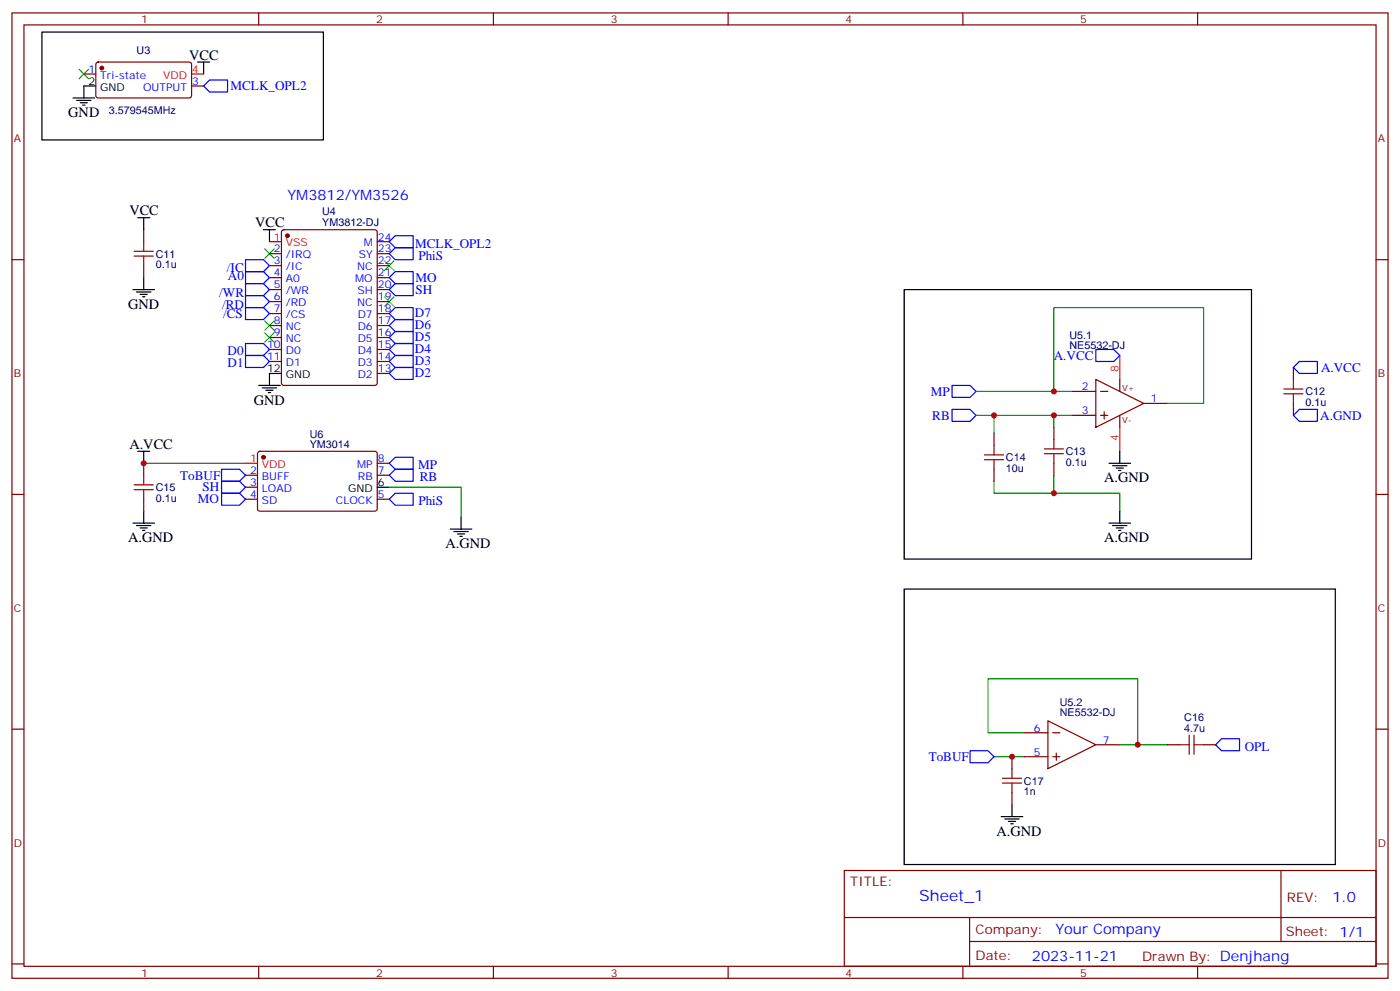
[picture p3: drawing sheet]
<svg xmlns="http://www.w3.org/2000/svg" width="412mm" height="292mm" viewBox="0 0 412 292" stroke-linecap="round" stroke-linejoin="round" font-family="sans-serif">
<g fill="none" stroke="#870000" stroke-width=".35">
<path d="M3.5 3.8h405.4v284.3h-405.4zM7.1 7.3h398.2v277.3h-398.2zM28.5 18.5l.4-.2h27.1l.4 .7v9.4l-.7 .5-27-.1-.5-.6v-9.2zM76.2 3.8v3.5M145.3 3.8v3.5M214.5 3.8v3.5M283.6 3.8v3.5M352.8 3.8v3.5M24.7 21.8h3.5M56.4 25.3h3.6M3.5 76.5h3.6M42.3 67.7v3.5"/>
<path d="M42.3 78.2v3.6M79.4 74.7h3.5M79.4 78.2h3.5M83.1 67.9l.5-.2h26.8l.7 .4v44.7l-.4 .7h-27.1l-.6-.4-.1-44.7zM111.1 74.7h3.6M111.1 78.2h3.6M111.1 71.2h3.6M405.3 76.5h3.6M79.4 81.8h3.5M79.4 85.3h3.5M79.4 88.8h3.5M79.4 92.4h3.5"/>
<path d="M79.4 95.9h3.5M79.4 99.4h3.5M111.1 81.8h3.6M111.1 85.3h3.6M111.1 88.8h3.6M111.1 92.4h3.6M111.1 95.9h3.6M111.1 99.4h3.6M79.4 102.9h3.5M79.4 106.5h3.5M111.1 102.9h3.6M111.1 106.5h3.6"/>
<path d="M111.1 110h3.6M315.7 115.3h7.1M322.8 111.8l14.1 7-14.1 7.1zM324.2 115.3h2.1M329.8 111.8v3.5M336.9 118.8h7.1M381 108.2v3.6M381 118.8v3.5M42.3 136.5v3.5M72.3 140h3.5M76.1 133.1l.5-.2 34.1 .1 .4 .6v16.5l-.7 .5-34.1-.1-.5-.6v-16.3zM111.1 140h3.6"/>
<path d="M111.1 136.5h3.6M292.8 127.6v3.6M292.8 138.2v3.5M310.4 125.9v3.5M310.4 136.5v3.5M315.7 122.3h7.1M324.2 122.3h2.1M325.3 121.3v2.1M329.8 122.3v3.6M3.5 145.6h3.6M42.3 147v3.6M72.3 143.5h3.5"/>
<path d="M72.3 147h3.5M111.1 147h3.6M405.3 145.6h3.6M3.5 214.8h3.6M301.6 215.8h7.1M308.7 212.3l14.1 7.1-14.1 7zM310.1 215.8h2.1M322.8 219.4h7M344 219.4h3.5M354.5 219.4h3.6M405.3 214.8h3.6M298.1 222.9v3.5"/>
<path d="M298.1 233.5v3.5M301.6 222.9h7.1M310.1 222.9h2.1M311.1 221.8v2.1M248.7 256.4h156.6v28.2h-156.6zM377.3 256.4v20.9M248.7 270.2h156.5M285.6 277.3h119.6M285.6 270.2v14.2M3.5 283.9h3.6M76.2 284.6v3.5M145.3 284.6v3.5"/>
<path d="M214.5 284.6v3.5M283.6 284.6v3.5M352.8 284.6v3.5M405.3 283.9h3.6"/>
</g>
<path d="M56.4 21.8h3.6M79.4 71.2h3.5M329.8 104.7v7.1M72.3 136.5h3.5M329.8 125.9v7" fill="none" stroke="#f00" stroke-width=".35"/>
<g fill="none" stroke="#00f" stroke-width=".35">
<path d="M61.7 23.6h5.3v3.5h-5.3l-1.7-1.8zM72.3 76.5h5.3l1.8 1.7-1.8 1.8h-5.3zM116.4 73h5.3v3.5h-5.3l-1.7-1.8zM116.4 69.4h5.3v3.6h-5.3l-1.7-1.8zM72.3 90.6h5.3l1.8 1.8-1.8 1.7h-5.3zM72.3 80h5.3l1.8 1.8-1.8 1.7h-5.3zM72.3 87.1h5.3l1.8 1.7-1.8 1.8h-5.3zM72.3 83.5h5.3l1.8 1.8-1.8 1.8h-5.3zM114.7 99.4l1.7-1.8h5.3v3.6h-5.3zM114.7 95.9l1.7-1.8h5.3v3.5h-5.3zM114.7 92.4l1.7-1.8h5.3v3.5h-5.3zM114.7 81.8l1.7-1.8h5.3v3.5h-5.3z"/>
<path d="M116.4 83.5h5.3v3.6h-5.3l-1.7-1.8zM72.3 101.2h5.3l1.8 1.7-1.8 1.8h-5.3zM72.3 104.7h5.3l1.8 1.8-1.8 1.7h-5.3zM114.7 110l1.7-1.8h5.3v3.6h-5.3zM114.7 106.5l1.7-1.8h5.3v3.5h-5.3zM116.4 101.2h5.3v3.5h-5.3l-1.7-1.8zM280.5 113.5h5.3l1.7 1.8-1.7 1.8h-5.3zM322.8 102.9h5.3l1.7 1.8-1.7 1.8h-5.3zM382.8 106.5h5.3v3.5h-5.3l-1.8-1.8zM65.3 138.2h5.3l1.7 1.8-1.7 1.7h-5.3zM116.4 138.2h5.3v3.5h-5.3l-1.7-1.7zM116.4 134.7h5.3v3.5h-5.3l-1.7-1.7z"/>
<path d="M280.5 120.6h5.3l1.7 1.7-1.7 1.8h-5.3zM381 122.3l1.8-1.7h5.3v3.5h-5.3zM65.3 141.7h5.3l1.7 1.8-1.7 1.8h-5.3zM65.3 145.3h5.3l1.7 1.7-1.7 1.8h-5.3zM116.4 145.3h5.3v3.5h-5.3l-1.7-1.8zM358.1 219.4l1.7-1.8h5.3v3.5h-5.3zM285.8 221.1h5.2l1.8 1.8-1.8 1.7h-5.2z"/>
</g>
<path d="M287.5 115.3h28.2M310.4 115.3v-24.7h44.1v28.2h-10.5M42.3 136.5h30M287.5 122.3h28.2M292.8 122.3v5.3M310.4 140v5.3h-17.6v-3.6M310.4 122.3v3.6M114.7 143.5h21.1v8.8M310.4 145.3h19.4v5.3M301.6 215.8h-10.6v-15.8h44.1v19.4h-5.3M335.1 219.4h8.9M292.8 222.9h8.8" fill="none" stroke="#008700" stroke-width=".35"/>
<g fill="none" stroke="#a10000" stroke-width=".35">
<path d="M39.5 75.4h5.7M39.5 74h5.7M42.3 71.2v2.8M42.3 75.4v2.8M378.2 116h5.6M378.2 114.6h5.6M381 111.8v2.8M381 116v2.8M42.3 140v2.8M290 134h5.6M290 135.4h5.6M292.8 131.2v2.8"/>
<path d="M292.8 135.4v2.8M307.6 133.6h5.7M307.6 132.2h5.7M310.4 129.4v2.8M310.4 133.6v2.9M39.5 144.2h5.7M39.5 142.8h5.7M42.3 144.2v2.8M347.5 219.4h2.8M350.3 216.5v5.7M351.7 219.4h2.8M351.7 216.5v5.7"/>
<path d="M295.3 230.6h5.6M295.3 229.2h5.6M298.1 226.4v2.8M298.1 230.6v2.9"/>
</g>
<g fill="none" stroke="#000" stroke-width=".35">
<path d="M12.3 9.5h82.9v31.7h-82.9zM58.2 18.3h3.5M60 18.3v3.5M21.5 28.9h6.4M22.6 29.6h4.2M23.6 30.3h2.2M24.3 31h.7M28.2 25.3h-3.5v3.6M40.6 64.1h3.5M42.3 64.1v3.6M77.6 67.7h3.5M79.4 67.7v3.5"/>
<path d="M39.2 85.3h6.3M40.2 86h4.2M41.3 86.7h2.1M42 87.4h.7M42.3 81.8v3.5M266.3 85.3h102.4v79.4h-102.4zM76.2 113.5h6.3M77.3 114.2h4.2M78.3 114.9h2.1M79 115.6h.7M82.9 110h-3.5v3.5M40.6 132.9h3.5"/>
<path d="M42.3 132.9v3.6M326.7 136.5h6.3M327.7 137.2h4.3M328.8 137.9h2.1M329.5 138.6h.7M329.8 132.9v3.6M39.2 154.1h6.3M40.2 154.8h4.2M41.3 155.5h2.1M42 156.2h.7M42.3 150.6v3.5M111.1 143.5h3.6"/>
<path d="M132.6 155.9h6.4M133.7 156.6h4.2M134.8 157.3h2.1M135.5 158h.7M135.8 152.3v3.6M326.7 154.1h6.3M327.7 154.8h4.3M328.8 155.5h2.1M329.5 156.2h.7M329.8 150.6v3.5M266.3 173.5h127v81.1h-127zM298.1 237v3.5"/>
<path d="M294.9 240.5h6.4M296 241.2h4.2M297 241.9h2.2M297.7 242.6h.7"/>
</g>
<path d="M23.3 20.4l2.8 2.8M26.1 20.4l-2.8 2.8M78 73.3l2.8 2.8M80.8 73.3l-2.8 2.8M113.2 76.8l2.9 2.9M116.1 76.8l-2.9 2.9M78 94.5l2.8 2.8M78 98l2.8 2.8M80.8 94.5l-2.8 2.8M80.8 98l-2.8 2.8M113.2 87.4l2.9 2.8M116.1 87.4l-2.9 2.8" fill="none" stroke="#3c3" stroke-width=".35"/>
<g fill="#870000" stroke="#870000" stroke-width=".35">
<circle cx="77.6" cy="134.7" r=".53"/>
<circle cx="30" cy="20" r=".53"/>
<circle cx="84.7" cy="69.4" r=".53"/>
</g>
<g fill="#c00">
<circle cx="310.4" cy="145.3" r=".88"/>
<circle cx="310.4" cy="122.3" r=".88"/>
<circle cx="292.8" cy="122.3" r=".88"/>
<circle cx="310.4" cy="115.3" r=".88"/>
<circle cx="298.1" cy="222.9" r=".88"/>
<circle cx="335.1" cy="219.4" r=".88"/>
<circle cx="42.3" cy="136.5" r=".88"/>
</g>
<text font-size="4.6" fill="#00f" x="270.8" y="265.4">Sheet_1</text>
<g font-size="4.2">
<text x="55.7" y="17.6">VCC</text>
<text x="20.1" y="34.5">GND</text>
<text x="38.1" y="63.4">VCC</text>
<text x="75.1" y="67">VCC</text>
<text x="37.7" y="90.9">GND</text>
<text x="74.8" y="119.2">GND</text>
<text x="38.1" y="132.2">A.VCC</text>
<text x="325.3" y="142.1">A.GND</text>
<text x="37.7" y="159.7">A.GND</text>
<text x="131.2" y="161.5">A.GND</text>
<text x="325.3" y="159.7">A.GND</text>
<text x="293.5" y="246.2">A.GND</text>
</g>
<g font-size="4.2" fill="#00f">
<text x="84.7" y="58.8">YM3812/YM3526</text>
<text x="392.5" y="265.7">1.0</text>
<text x="310.9" y="275.2">Your Company</text>
<text x="304" y="283">2023-11-21</text>
</g>
<g font-size="3.9" fill="#00f">
<text x="67.9" y="26.6">MCLK_OPL2</text>
<text x="122.3" y="73">MCLK_OPL2</text>
<text x="123.2" y="76.5">PhiS</text>
<text x="66.9" y="80">/IC</text>
<text x="67.2" y="82.5">A0</text>
<text x="122.4" y="83">MO</text>
<text x="64.6" y="87.4">/WR</text>
<text x="122.4" y="86.6">SH</text>
<text x="65.4" y="90.9">/RD</text>
<text x="65.7" y="93.6">/CS</text>
<text x="122.2" y="93.4">D7</text>
<text x="122.2" y="100.5">D5</text>
<text x="122.2" y="96.9">D6</text>
<text x="67.1" y="104.7">D0</text>
<text x="122.2" y="104">D4</text>
<text x="122.2" y="107.5">D3</text>
<text x="310.4" y="105.9">A.VCC</text>
<text x="67.1" y="108.2">D1</text>
<text x="122.2" y="111.1">D2</text>
<text x="389.1" y="109.5">A.VCC</text>
<text x="274.2" y="116.6">MP</text>
<text x="274.6" y="123.6">RB</text>
<text x="388.9" y="123.6">A.GND</text>
<text x="53.1" y="141.3">ToBUF</text>
<text x="123.2" y="138.2">MP</text>
<text x="123.6" y="141.7">RB</text>
<text x="58.3" y="148.3">MO</text>
<text x="59.6" y="144.8">SH</text>
<text x="123.2" y="148.8">PhiS</text>
<text x="366.6" y="221.1">OPL</text>
<text x="273.6" y="224.2">ToBUF</text>
</g>
<g font-size="3.9" fill="#800">
<text x="250.5" y="261">TITLE:</text>
<text x="379.1" y="265.7">REV:</text>
<text x="287.4" y="275.2">Company:</text>
<text x="378.7" y="275.8">Sheet: 1/1</text>
<text x="287.4" y="282.9">Date:</text>
<text x="336.4" y="282.9">Drawn By: Denjhang</text>
</g>
<g font-size="3.2" fill="#800">
<text x="41.6" y="6.8">1</text>
<text x="110.8" y="6.8">2</text>
<text x="179.9" y="6.8">3</text>
<text x="249.1" y="6.8">4</text>
<text x="318.2" y="6.8">5</text>
<text x="4.1" y="41.9">A</text>
<text x="405.9" y="41.9">A</text>
<text x="4.1" y="111.1">B</text>
<text x="405.9" y="111.1">B</text>
<text x="4.1" y="180.2">C</text>
<text x="405.9" y="180.2">C</text>
<text x="4.1" y="249.3">D</text>
<text x="405.9" y="249.3">D</text>
<text x="41.6" y="287.6">1</text>
<text x="110.8" y="287.6">2</text>
<text x="179.9" y="287.6">3</text>
<text x="249.1" y="287.6">4</text>
<text x="318.2" y="287.6">5</text>
</g>
<g font-size="3.2" fill="#000080">
<text x="40.2" y="15.9">U3</text>
<text x="32.1" y="33.5">3.579545MHz</text>
<text x="94.9" y="63.2">U4</text>
<text x="94.9" y="66.4">YM3812-DJ</text>
<text x="45.9" y="75.9">C11</text>
<text x="45.9" y="79">0.1u</text>
<text x="315" y="99.9">U5.1</text>
<text x="315" y="102.9">NE5532-DJ</text>
<text x="384.5" y="119.6">0.1u</text>
<text x="384.5" y="116.4">C12</text>
<text x="91.3" y="131.9">YM3014</text>
<text x="91.3" y="128.9">U6</text>
<text x="296.3" y="135.8">C14</text>
<text x="314" y="137.3">0.1u</text>
<text x="314" y="134.1">C13</text>
<text x="296.3" y="139">10u</text>
<text x="45.9" y="147.8">0.1u</text>
<text x="45.9" y="144.7">C15</text>
<text x="312.2" y="208">U5.2</text>
<text x="312.2" y="211">NE5532-DJ</text>
<text x="348.8" y="215.5">4.7u</text>
<text x="348.8" y="212.4">C16</text>
<text x="301.6" y="231.1">C17</text>
<text x="301.6" y="234.3">1n</text>
</g>
<g font-size="3.2" fill="#00f">
<text x="26" y="21.4">1</text>
<text x="29.5" y="23.2">Tri-state</text>
<text x="42.2" y="26.7">OUTPUT</text>
<text x="56.6" y="25">3</text>
<text x="111.3" y="70.8">24</text>
<text x="80.7" y="74.4">2</text>
<text x="80.7" y="77.9">3</text>
<text x="84.2" y="76.1">/IRQ</text>
<text x="105.7" y="76.1">SY</text>
<text x="107.1" y="72.6">M</text>
<text x="111.3" y="77.9">22</text>
<text x="111.3" y="74.4">23</text>
<text x="80.7" y="81.4">4</text>
<text x="84.2" y="79.7">/IC</text>
<text x="84.2" y="83.2">A0</text>
<text x="104.6" y="83.2">MO</text>
<text x="105.2" y="79.7">NC</text>
<text x="111.3" y="81.4">21</text>
<text x="80.7" y="84.9">5</text>
<text x="80.7" y="88.5">6</text>
<text x="84.2" y="86.7">/WR</text>
<text x="105.3" y="86.7">SH</text>
<text x="111.3" y="88.5">19</text>
<text x="111.3" y="84.9">20</text>
<text x="80.7" y="92">7</text>
<text x="80.7" y="95.5">8</text>
<text x="84.2" y="90.2">/RD</text>
<text x="84.2" y="93.8">/CS</text>
<text x="105.2" y="90.2">NC</text>
<text x="105.4" y="93.8">D7</text>
<text x="111.3" y="95.5">17</text>
<text x="111.3" y="92">18</text>
<text x="80.7" y="99.1">9</text>
<text x="84.2" y="97.3">NC</text>
<text x="84.2" y="100.8">NC</text>
<text x="105.4" y="100.8">D5</text>
<text x="105.4" y="97.3">D6</text>
<text x="111.3" y="99.1">16</text>
<text x="78.7" y="102.6">10</text>
<text x="78.7" y="106.1">11</text>
<text x="84.2" y="104.4">D0</text>
<text x="84.2" y="107.9">D1</text>
<text x="105.4" y="107.9">D3</text>
<text x="105.4" y="104.4">D4</text>
<text x="111.3" y="106.1">14</text>
<text x="111.3" y="102.6">15</text>
<text x="105.4" y="111.4">D2</text>
<text x="111.3" y="109.6">13</text>
<text x="318.7" y="114.9">2</text>
<text x="339" y="118.5">1</text>
<text x="318.7" y="122">3</text>
<text x="105.2" y="137.9">MP</text>
<text x="111.3" y="136.1">8</text>
<text x="73.7" y="139.6">2</text>
<text x="73.7" y="143.2">3</text>
<text x="77.2" y="141.4">BUFF</text>
<text x="105.4" y="141.4">RB</text>
<text x="111.3" y="139.6">7</text>
<text x="73.7" y="146.7">4</text>
<text x="77.2" y="144.9">LOAD</text>
<text x="77.2" y="148.4">SD</text>
<text x="98.9" y="148.4">CLOCK</text>
<text x="111.3" y="146.7">5</text>
<text x="304.5" y="215.5">6</text>
<text x="324.9" y="219">7</text>
<text x="304.5" y="222.5">5</text>
</g>
<g font-size="3.2" fill="#f00">
<text x="48.1" y="23.2">VDD</text>
<text x="56.6" y="21.4">4</text>
<text x="80.7" y="70.8">1</text>
<text x="84.2" y="72.6">VSS</text>
<text x="329.5" y="109.6" transform="rotate(-90 329.5 109.6)">8</text>
<text x="329.5" y="130" transform="rotate(-90 329.5 130)">4</text>
<text x="73.7" y="136.1">1</text>
<text x="77.2" y="137.9">VDD</text>
</g>
<g font-size="3.2">
<text x="26" y="25">2</text>
<text x="29.5" y="26.7">GND</text>
<text x="78.7" y="109.6">12</text>
<text x="84.2" y="111.4">GND</text>
<text x="111.3" y="143.2">6</text>
<text x="102.5" y="144.9">GND</text>
</g>
<g font-size="2.5" fill="#800">
<text x="330.6" y="115.3">V+</text>
<text x="330.6" y="124.5">V-</text>
</g>
</svg>
